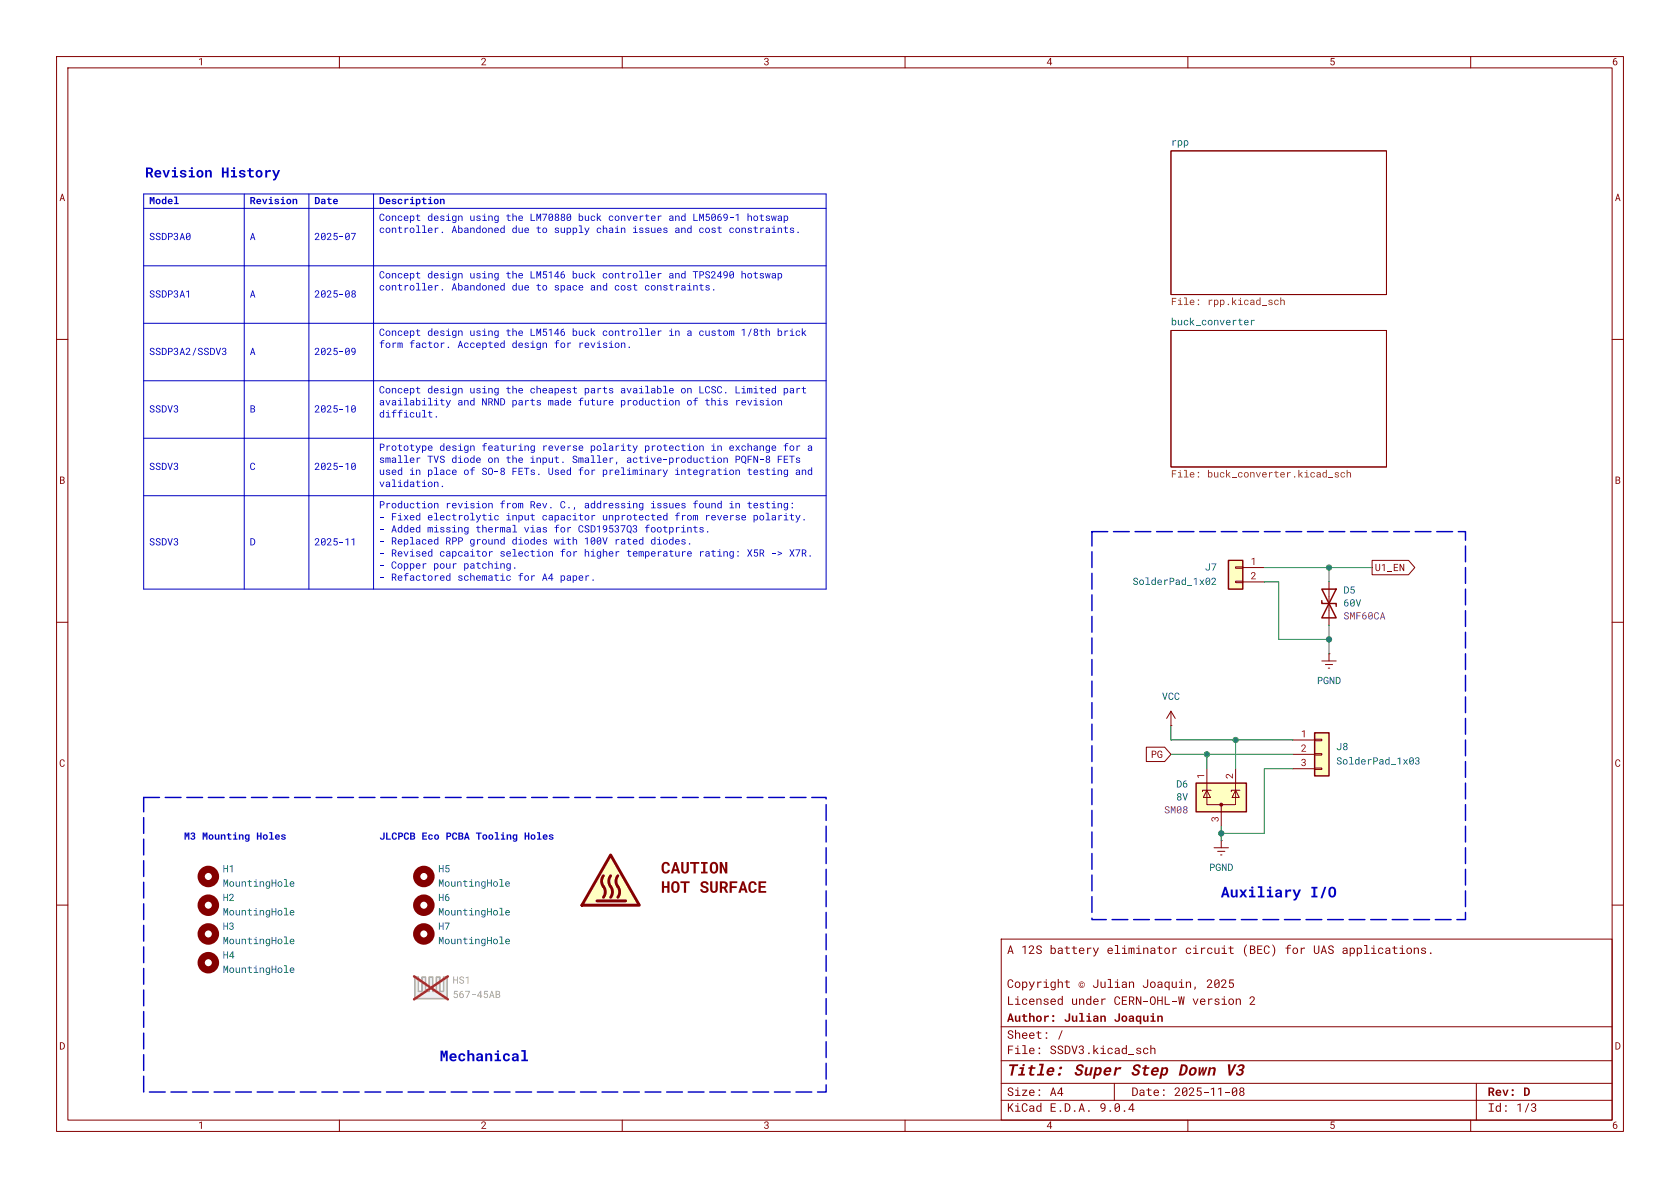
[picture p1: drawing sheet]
(kicad_sch
 (version 20250114)
 (generator "eeschema")
 (generator_version "9.0")
 (paper "A4")
 (title_block
  (title "Super Step Down V3")
  (date "2025-11-08")
  (rev "D")
  (company "Author: Julian Joaquin")
  (comment 1 "Licensed under CERN-OHL-W version 2")
  (comment 2 "Copyright © Julian Joaquin, 2025")
  (comment 4 "A 12S battery eliminator circuit (BEC) for UAS applications."))
 (lib_symbols
  (symbol "Connector_Generic:Conn_01x02"
   (pin_names
    (offset 1.016) (hide yes)) (exclude_from_sim no) (in_bom yes) (on_board yes)
   (property "Reference" "J" (at 0 2.54 0) (effects (font (size 1.27 1.27))))
   (property "Value" "Conn_01x02" (at 0 -5.08 0) (effects (font (size 1.27 1.27))))
   (property "Footprint" "" (at 0 0 0) (effects (font (size 1.27 1.27)) (hide yes)))
   (property "Datasheet" "~" (at 0 0 0) (effects (font (size 1.27 1.27)) (hide yes)))
   (property "Description" "Generic connector, single row, 01x02, script generated (kicad-library-utils/schlib/autogen/connector/)" (at 0 0 0) (effects (font (size 1.27 1.27)) (hide yes)))
   (symbol "Conn_01x02_1_1"
    (rectangle (start -1.27 1.27) (end 1.27 -3.81) (stroke (width 0.254) (type default)) (fill (type background)))
    (rectangle (start -1.27 0.127) (end 0 -0.127) (stroke (width 0.1524) (type default)) (fill (type none)))
    (rectangle (start -1.27 -2.413) (end 0 -2.667) (stroke (width 0.1524) (type default)) (fill (type none)))
    (pin passive line (at -5.08 0 0) (length 3.81) (name "Pin_1" (effects (font (size 1.27 1.27)))) (number "1" (effects (font (size 1.27 1.27)))))
    (pin passive line (at -5.08 -2.54 0) (length 3.81) (name "Pin_2" (effects (font (size 1.27 1.27)))) (number "2" (effects (font (size 1.27 1.27))))))
   (embedded_fonts no))
  (symbol "Connector_Generic:Conn_01x03"
   (pin_names
    (offset 1.016) (hide yes)) (exclude_from_sim no) (in_bom yes) (on_board yes)
   (property "Reference" "J" (at 0 5.08 0) (effects (font (size 1.27 1.27))))
   (property "Value" "Conn_01x03" (at 0 -5.08 0) (effects (font (size 1.27 1.27))))
   (property "Footprint" "" (at 0 0 0) (effects (font (size 1.27 1.27)) (hide yes)))
   (property "Datasheet" "~" (at 0 0 0) (effects (font (size 1.27 1.27)) (hide yes)))
   (property "Description" "Generic connector, single row, 01x03, script generated (kicad-library-utils/schlib/autogen/connector/)" (at 0 0 0) (effects (font (size 1.27 1.27)) (hide yes)))
   (symbol "Conn_01x03_1_1"
    (rectangle (start -1.27 3.81) (end 1.27 -3.81) (stroke (width 0.254) (type default)) (fill (type background)))
    (rectangle (start -1.27 2.667) (end 0 2.413) (stroke (width 0.1524) (type default)) (fill (type none)))
    (rectangle (start -1.27 0.127) (end 0 -0.127) (stroke (width 0.1524) (type default)) (fill (type none)))
    (rectangle (start -1.27 -2.413) (end 0 -2.667) (stroke (width 0.1524) (type default)) (fill (type none)))
    (pin passive line (at -5.08 2.54 0) (length 3.81) (name "Pin_1" (effects (font (size 1.27 1.27)))) (number "1" (effects (font (size 1.27 1.27)))))
    (pin passive line (at -5.08 0 0) (length 3.81) (name "Pin_2" (effects (font (size 1.27 1.27)))) (number "2" (effects (font (size 1.27 1.27)))))
    (pin passive line (at -5.08 -2.54 0) (length 3.81) (name "Pin_3" (effects (font (size 1.27 1.27)))) (number "3" (effects (font (size 1.27 1.27))))))
   (embedded_fonts no))
  (symbol "Device:D_TVS"
   (pin_numbers (hide yes))
   (pin_names
    (offset 1.016) (hide yes)) (exclude_from_sim no) (in_bom yes) (on_board yes)
   (property "Reference" "D" (at 0 2.54 0) (effects (font (size 1.27 1.27))))
   (property "Value" "D_TVS" (at 0 -2.54 0) (effects (font (size 1.27 1.27))))
   (property "Footprint" "" (at 0 0 0) (effects (font (size 1.27 1.27)) (hide yes)))
   (property "Datasheet" "~" (at 0 0 0) (effects (font (size 1.27 1.27)) (hide yes)))
   (property "Description" "Bidirectional transient-voltage-suppression diode" (at 0 0 0) (effects (font (size 1.27 1.27)) (hide yes)))
   (symbol "D_TVS_0_1"
    (polyline (pts (xy -2.54 1.27) (xy -2.54 -1.27) (xy 2.54 1.27) (xy 2.54 -1.27) (xy -2.54 1.27)) (stroke (width 0.254) (type default)) (fill (type none)))
    (polyline (pts (xy 0.508 1.27) (xy 0 1.27) (xy 0 -1.27) (xy -0.508 -1.27)) (stroke (width 0.254) (type default)) (fill (type none)))
    (polyline (pts (xy 1.27 0) (xy -1.27 0)) (stroke (width 0) (type default)) (fill (type none))))
   (symbol "D_TVS_1_1"
    (pin passive line (at -3.81 0 0) (length 2.54) (name "A1" (effects (font (size 1.27 1.27)))) (number "1" (effects (font (size 1.27 1.27)))))
    (pin passive line (at 3.81 0 180) (length 2.54) (name "A2" (effects (font (size 1.27 1.27)))) (number "2" (effects (font (size 1.27 1.27))))))
   (embedded_fonts no))
  (symbol "Graphic:SYM_Hot_Large" (exclude_from_sim no) (in_bom yes) (on_board no)
   (property "Reference" "#SYM" (at 0 5.08 0) (effects (font (size 1.27 1.27)) (hide yes)))
   (property "Value" "SYM_Hot_Large" (at 0 -6.35 0) (effects (font (size 1.27 1.27)) (hide yes)))
   (property "Footprint" "" (at 0 -5.08 0) (effects (font (size 1.27 1.27)) (hide yes)))
   (property "Datasheet" "~" (at 0.762 -5.08 0) (effects (font (size 1.27 1.27)) (hide yes)))
   (property "Description" "Hot surface warning symbol, large" (at 0 0 0) (effects (font (size 1.27 1.27)) (hide yes)))
   (property "Sim.Enable" "0" (at 0 0 0) (effects (font (size 1.27 1.27)) (hide yes)))
   (symbol "SYM_Hot_Large_0_1"
    (polyline (pts (xy -5.08 -5.08) (xy 5.08 -5.08) (xy 0 3.81) (xy -5.08 -5.08)) (stroke (width 0.508) (type default)) (fill (type background)))
    (arc (start -1.27 -1.778) (mid -0.9449 -2.7305) (end -1.27 -3.683) (stroke (width 0.508) (type default)) (fill (type none)))
    (polyline (pts (xy -2.413 -4.318) (xy 2.667 -4.318)) (stroke (width 0.508) (type default)) (fill (type none)))
    (arc (start 0 -1.778) (mid 0.3251 -2.7305) (end 0 -3.683) (stroke (width 0.508) (type default)) (fill (type none)))
    (arc (start -1.27 -1.778) (mid -1.5951 -0.8255) (end -1.27 0.127) (stroke (width 0.508) (type default)) (fill (type none)))
    (arc (start 1.27 -1.778) (mid 1.5951 -2.7305) (end 1.27 -3.683) (stroke (width 0.508) (type default)) (fill (type none)))
    (arc (start 0 -1.778) (mid -0.3251 -0.8255) (end 0 0.127) (stroke (width 0.508) (type default)) (fill (type none)))
    (arc (start 1.27 -1.778) (mid 0.9449 -0.8255) (end 1.27 0.127) (stroke (width 0.508) (type default)) (fill (type none))))
   (embedded_fonts no))
  (symbol "Mechanical:Heatsink"
   (pin_names
    (offset 1.016)) (exclude_from_sim yes) (in_bom yes) (on_board yes)
   (property "Reference" "HS" (at 0 5.08 0) (effects (font (size 1.27 1.27))))
   (property "Value" "Heatsink" (at 0 -1.27 0) (effects (font (size 1.27 1.27))))
   (property "Footprint" "" (at 0.3048 0 0) (effects (font (size 1.27 1.27)) (hide yes)))
   (property "Datasheet" "~" (at 0.3048 0 0) (effects (font (size 1.27 1.27)) (hide yes)))
   (property "Description" "Heatsink" (at 0 0 0) (effects (font (size 1.27 1.27)) (hide yes)))
   (symbol "Heatsink_0_1"
    (polyline (pts (xy -0.3302 1.27) (xy -0.9652 1.27) (xy -0.9652 3.81) (xy -1.6002 3.81) (xy -1.6002 1.27) (xy -2.2352 1.27) (xy -2.2352 3.81) (xy -2.8702 3.81) (xy -2.8702 0) (xy -0.9652 0)) (stroke (width 0.254) (type default)) (fill (type background)))
    (polyline (pts (xy -0.3302 1.27) (xy -0.3302 3.81) (xy 0.3048 3.81) (xy 0.3048 1.27) (xy 0.9398 1.27) (xy 0.9398 3.81) (xy 1.5748 3.81) (xy 1.5748 1.27) (xy 2.2098 1.27) (xy 2.2098 3.81) (xy 2.8448 3.81) (xy 2.8448 0) (xy -0.9652 0)) (stroke (width 0.254) (type default)) (fill (type background))))
   (embedded_fonts no))
  (symbol "Mechanical:MountingHole"
   (pin_names
    (offset 1.016)) (exclude_from_sim yes) (in_bom no) (on_board yes)
   (property "Reference" "H" (at 0 5.08 0) (effects (font (size 1.27 1.27))))
   (property "Value" "MountingHole" (at 0 3.175 0) (effects (font (size 1.27 1.27))))
   (property "Footprint" "" (at 0 0 0) (effects (font (size 1.27 1.27)) (hide yes)))
   (property "Datasheet" "~" (at 0 0 0) (effects (font (size 1.27 1.27)) (hide yes)))
   (property "Description" "Mounting Hole without connection" (at 0 0 0) (effects (font (size 1.27 1.27)) (hide yes)))
   (symbol "MountingHole_0_1"
    (circle (center 0 0) (radius 1.27) (stroke (width 1.27) (type default)) (fill (type none))))
   (embedded_fonts no))
  (symbol "Power_Protection:ESDA5V3L"
   (pin_names (hide yes)) (exclude_from_sim no) (in_bom yes) (on_board yes)
   (property "Reference" "D" (at 5.715 2.54 0) (effects (font (size 1.27 1.27)) (justify left)))
   (property "Value" "ESDA5V3L" (at 5.715 0.635 0) (effects (font (size 1.27 1.27)) (justify left)))
   (property "Footprint" "Package_TO_SOT_SMD:SOT-23-3" (at -15.24 -10.16 0) (effects (font (size 1.27 1.27)) (justify left) (hide yes)))
   (property "Datasheet" "https://www.st.com/resource/en/datasheet/esdal.pdf" (at 0 -15.24 0) (effects (font (size 1.27 1.27)) (hide yes)))
   (property "Description" "TVS Diode Array, 5.5V Standoff, 2 Channels, SOT23" (at 0 -12.7 0) (effects (font (size 1.27 1.27)) (hide yes)))
   (symbol "ESDA5V3L_0_0"
    (pin passive line (at 0 -5.08 90) (length 2.54) (name "A" (effects (font (size 1.27 1.27)))) (number "3" (effects (font (size 1.27 1.27))))))
   (symbol "ESDA5V3L_0_1"
    (rectangle (start -4.445 2.54) (end 4.445 -2.54) (stroke (width 0.254) (type default)) (fill (type background)))
    (polyline (pts (xy -3.302 1.016) (xy -3.302 1.27) (xy -1.905 1.27) (xy -1.778 1.27)) (stroke (width 0) (type default)) (fill (type none)))
    (polyline (pts (xy -2.54 2.54) (xy -2.54 1.27)) (stroke (width 0) (type default)) (fill (type none)))
    (polyline (pts (xy -2.54 1.27) (xy -2.54 -1.27) (xy 2.54 -1.27) (xy 2.54 1.27)) (stroke (width 0) (type default)) (fill (type none)))
    (polyline (pts (xy -2.54 1.27) (xy -1.905 0) (xy -3.175 0) (xy -2.54 1.27)) (stroke (width 0) (type default)) (fill (type none)))
    (polyline (pts (xy 0 -1.27) (xy 0 -2.54)) (stroke (width 0) (type default)) (fill (type none)))
    (circle (center 0 -1.27) (radius 0.254) (stroke (width 0) (type default)) (fill (type outline)))
    (polyline (pts (xy 1.778 1.016) (xy 1.778 1.27) (xy 3.175 1.27) (xy 3.302 1.27)) (stroke (width 0) (type default)) (fill (type none)))
    (polyline (pts (xy 2.54 2.54) (xy 2.54 1.27)) (stroke (width 0) (type default)) (fill (type none)))
    (polyline (pts (xy 2.54 1.27) (xy 1.905 0) (xy 3.175 0) (xy 2.54 1.27)) (stroke (width 0) (type default)) (fill (type none))))
   (symbol "ESDA5V3L_1_1"
    (pin passive line (at -2.54 5.08 270) (length 2.54) (name "K" (effects (font (size 1.27 1.27)))) (number "1" (effects (font (size 1.27 1.27)))))
    (pin passive line (at 2.54 5.08 270) (length 2.54) (name "K" (effects (font (size 1.27 1.27)))) (number "2" (effects (font (size 1.27 1.27))))))
   (embedded_fonts no))
  (symbol "power:Earth"
   (power)
   (pin_numbers (hide yes))
   (pin_names
    (offset 0) (hide yes)) (exclude_from_sim no) (in_bom yes) (on_board yes)
   (property "Reference" "#PWR" (at 0 -6.35 0) (effects (font (size 1.27 1.27)) (hide yes)))
   (property "Value" "Earth" (at 0 -3.81 0) (effects (font (size 1.27 1.27))))
   (property "Footprint" "" (at 0 0 0) (effects (font (size 1.27 1.27)) (hide yes)))
   (property "Datasheet" "~" (at 0 0 0) (effects (font (size 1.27 1.27)) (hide yes)))
   (property "Description" "Power symbol creates a global label with name \"Earth\"" (at 0 0 0) (effects (font (size 1.27 1.27)) (hide yes)))
   (symbol "Earth_0_1"
    (polyline (pts (xy -0.635 -1.905) (xy 0.635 -1.905)) (stroke (width 0) (type default)) (fill (type none)))
    (polyline (pts (xy -0.127 -2.54) (xy 0.127 -2.54)) (stroke (width 0) (type default)) (fill (type none)))
    (polyline (pts (xy 0 -1.27) (xy 0 0)) (stroke (width 0) (type default)) (fill (type none)))
    (polyline (pts (xy 1.27 -1.27) (xy -1.27 -1.27)) (stroke (width 0) (type default)) (fill (type none))))
   (symbol "Earth_1_1"
    (pin power_in line (at 0 0 270) (length 0) (name "~" (effects (font (size 1.27 1.27)))) (number "1" (effects (font (size 1.27 1.27))))))
   (embedded_fonts no))
  (symbol "power:VCC"
   (power)
   (pin_numbers (hide yes))
   (pin_names
    (offset 0) (hide yes)) (exclude_from_sim no) (in_bom yes) (on_board yes)
   (property "Reference" "#PWR" (at 0 -3.81 0) (effects (font (size 1.27 1.27)) (hide yes)))
   (property "Value" "VCC" (at 0 3.556 0) (effects (font (size 1.27 1.27))))
   (property "Footprint" "" (at 0 0 0) (effects (font (size 1.27 1.27)) (hide yes)))
   (property "Datasheet" "" (at 0 0 0) (effects (font (size 1.27 1.27)) (hide yes)))
   (property "Description" "Power symbol creates a global label with name \"VCC\"" (at 0 0 0) (effects (font (size 1.27 1.27)) (hide yes)))
   (symbol "VCC_0_1"
    (polyline (pts (xy -0.762 1.27) (xy 0 2.54)) (stroke (width 0) (type default)) (fill (type none)))
    (polyline (pts (xy 0 2.54) (xy 0.762 1.27)) (stroke (width 0) (type default)) (fill (type none)))
    (polyline (pts (xy 0 0) (xy 0 2.54)) (stroke (width 0) (type default)) (fill (type none))))
   (symbol "VCC_1_1"
    (pin power_in line (at 0 0 90) (length 0) (name "~" (effects (font (size 1.27 1.27)))) (number "1" (effects (font (size 1.27 1.27))))))
   (embedded_fonts no)))
 (rectangle
  (start 193.04 93.98)
  (end 259.08 162.56)
  (stroke (width 0.254) (type dash))
  (fill (type none)))
 (rectangle
  (start 25.4 140.97)
  (end 146.05 193.04)
  (stroke (width 0.254) (type dash))
  (fill (type none)))
 (text "M3 Mounting Holes"
  (exclude_from_sim no)
  (at 32.512 148.59 0)
  (effects (font (size 1.27 1.27) (thickness 0.254)
    (bold yes)) (justify left)))
 (text "Auxiliary I/O"
  (exclude_from_sim no)
  (at 226.06 158.75 0)
  (effects (font (size 1.8796 1.8796) (thickness 0.3759)
    (bold yes))))
 (text "CAUTION\nHOT SURFACE"
  (exclude_from_sim no)
  (at 116.84 156.21 0)
  (effects (font (size 2.032 2.032) (thickness 0.254)
    (bold yes) (color 132 0 0 1)) (justify left)))
 (text "Revision History"
  (exclude_from_sim no)
  (at 25.654 31.496 0)
  (effects (font (size 1.778 1.778) (thickness 0.254)
    (bold yes)) (justify left)))
 (text "JLCPCB Eco PCBA Tooling Holes"
  (exclude_from_sim no)
  (at 67.056 148.59 0)
  (effects (font (size 1.27 1.27) (thickness 0.254)
    (bold yes)) (justify left)))
 (text "Mechanical"
  (exclude_from_sim no)
  (at 85.598 187.706 0)
  (effects (font (size 1.8796 1.8796) (thickness 0.3759)
    (bold yes))))
 (junction
  (at 234.95 113.03)
  (diameter 0)
  (color 0 0 0 0))
 (junction
  (at 218.44 130.81)
  (diameter 0)
  (color 0 0 0 0))
 (junction
  (at 234.95 100.33)
  (diameter 0)
  (color 0 0 0 0))
 (junction
  (at 213.36 133.35)
  (diameter 0)
  (color 0 0 0 0))
 (junction
  (at 215.9 147.32)
  (diameter 0)
  (color 0 0 0 0))
 (wire
  (pts (xy 242.57 100.33) (xy 234.95 100.33))
  (stroke (width 0) (type default)))
 (wire
  (pts (xy 218.44 130.81) (xy 228.6 130.81))
  (stroke (width 0) (type default)))
 (wire
  (pts (xy 234.95 100.33) (xy 234.95 102.87))
  (stroke (width 0) (type default)))
 (wire
  (pts (xy 213.36 133.35) (xy 228.6 133.35))
  (stroke (width 0) (type default)))
 (wire
  (pts (xy 226.06 102.87) (xy 223.52 102.87))
  (stroke (width 0) (type default)))
 (wire
  (pts (xy 223.52 147.32) (xy 223.52 135.89))
  (stroke (width 0) (type default)))
 (wire
  (pts (xy 207.01 133.35) (xy 213.36 133.35))
  (stroke (width 0) (type default)))
 (wire
  (pts (xy 207.01 130.81) (xy 218.44 130.81))
  (stroke (width 0) (type default)))
 (wire
  (pts (xy 215.9 147.32) (xy 215.9 148.59))
  (stroke (width 0) (type default)))
 (wire
  (pts (xy 215.9 147.32) (xy 223.52 147.32))
  (stroke (width 0) (type default)))
 (wire
  (pts (xy 218.44 130.81) (xy 218.44 135.89))
  (stroke (width 0) (type default)))
 (wire
  (pts (xy 226.06 113.03) (xy 226.06 102.87))
  (stroke (width 0) (type default)))
 (wire
  (pts (xy 215.9 146.05) (xy 215.9 147.32))
  (stroke (width 0) (type default)))
 (wire
  (pts (xy 234.95 110.49) (xy 234.95 113.03))
  (stroke (width 0) (type default)))
 (wire
  (pts (xy 223.52 135.89) (xy 228.6 135.89))
  (stroke (width 0) (type default)))
 (wire
  (pts (xy 234.95 113.03) (xy 226.06 113.03))
  (stroke (width 0) (type default)))
 (wire
  (pts (xy 213.36 133.35) (xy 213.36 135.89))
  (stroke (width 0) (type default)))
 (wire
  (pts (xy 207.01 130.81) (xy 207.01 128.27))
  (stroke (width 0) (type default)))
 (wire
  (pts (xy 234.95 113.03) (xy 234.95 115.57))
  (stroke (width 0) (type default)))
 (wire
  (pts (xy 234.95 100.33) (xy 223.52 100.33))
  (stroke (width 0) (type default)))
 (table
  (column_count 4)
  (border
   (external yes)
   (header yes) (stroke (width 0.127) (type solid)))
  (separators
   (rows yes)
   (cols yes) (stroke (width 0.127) (type solid)))
  (column_widths 17.78 11.43 11.43 80.01)
  (row_heights 2.54 10.16 10.16 10.16 10.16 10.16 16.51)
  (cells
   (table_cell "Model" (exclude_from_sim no) (at 25.4 34.29 0) (size 17.78 2.54)
    (margins 0.9525 0.9525 0.9525 0.9525)
    (span 1 1) (fill (type none)) (effects (font (size 1.27 1.27) (thickness 0.254)
    (bold yes)) (justify left)))
   (table_cell "Revision" (exclude_from_sim no) (at 43.18 34.29 0) (size 11.43 2.54)
    (margins 0.9525 0.9525 0.9525 0.9525)
    (span 1 1) (fill (type none)) (effects (font (size 1.27 1.27) (thickness 0.254)
    (bold yes)) (justify left)))
   (table_cell "Date" (exclude_from_sim no) (at 54.61 34.29 0) (size 11.43 2.54)
    (margins 0.9525 0.9525 0.9525 0.9525)
    (span 1 1) (fill (type none)) (effects (font (size 1.27 1.27) (thickness 0.254)
    (bold yes)) (justify left)))
   (table_cell "Description" (exclude_from_sim no) (at 66.04 34.29 0) (size 80.01 2.54)
    (margins 0.9525 0.9525 0.9525 0.9525)
    (span 1 1) (fill (type none)) (effects (font (size 1.27 1.27) (thickness 0.254)
    (bold yes)) (justify left)))
   (table_cell "SSDP3A0" (exclude_from_sim no) (at 25.4 36.83 0) (size 17.78 10.16)
    (margins 0.9525 0.9525 0.9525 0.9525)
    (span 1 1) (fill (type none)) (effects (font (size 1.27 1.27)) (justify left)))
   (table_cell "A" (exclude_from_sim no) (at 43.18 36.83 0) (size 11.43 10.16)
    (margins 0.9525 0.9525 0.9525 0.9525)
    (span 1 1) (fill (type none)) (effects (font (size 1.27 1.27)) (justify left)))
   (table_cell "2025-07" (exclude_from_sim no) (at 54.61 36.83 0) (size 11.43 10.16)
    (margins 0.9525 0.9525 0.9525 0.9525)
    (span 1 1) (fill (type none)) (effects (font (size 1.27 1.27)) (justify left)))
   (table_cell "Concept design using the LM70880 buck converter and LM5069-1 hotswap controller. Abandoned due to supply chain issues and cost constraints." (exclude_from_sim no) (at 66.04 36.83 0) (size 80.01 10.16)
    (margins 0.9525 0.9525 0.9525 0.9525)
    (span 1 1) (fill (type none)) (effects (font (size 1.27 1.27)) (justify left top)))
   (table_cell "SSDP3A1" (exclude_from_sim no) (at 25.4 46.99 0) (size 17.78 10.16)
    (margins 0.9525 0.9525 0.9525 0.9525)
    (span 1 1) (fill (type none)) (effects (font (size 1.27 1.27)) (justify left)))
   (table_cell "A" (exclude_from_sim no) (at 43.18 46.99 0) (size 11.43 10.16)
    (margins 0.9525 0.9525 0.9525 0.9525)
    (span 1 1) (fill (type none)) (effects (font (size 1.27 1.27)) (justify left)))
   (table_cell "2025-08" (exclude_from_sim no) (at 54.61 46.99 0) (size 11.43 10.16)
    (margins 0.9525 0.9525 0.9525 0.9525)
    (span 1 1) (fill (type none)) (effects (font (size 1.27 1.27)) (justify left)))
   (table_cell "Concept design using the LM5146 buck controller and TPS2490 hotswap controller. Abandoned due to space and cost constraints." (exclude_from_sim no) (at 66.04 46.99 0) (size 80.01 10.16)
    (margins 0.9525 0.9525 0.9525 0.9525)
    (span 1 1) (fill (type none)) (effects (font (size 1.27 1.27)) (justify left top)))
   (table_cell "SSDP3A2/SSDV3" (exclude_from_sim no) (at 25.4 57.15 0) (size 17.78 10.16)
    (margins 0.9525 0.9525 0.9525 0.9525)
    (span 1 1) (fill (type none)) (effects (font (size 1.27 1.27)) (justify left)))
   (table_cell "A" (exclude_from_sim no) (at 43.18 57.15 0) (size 11.43 10.16)
    (margins 0.9525 0.9525 0.9525 0.9525)
    (span 1 1) (fill (type none)) (effects (font (size 1.27 1.27)) (justify left)))
   (table_cell "2025-09" (exclude_from_sim no) (at 54.61 57.15 0) (size 11.43 10.16)
    (margins 0.9525 0.9525 0.9525 0.9525)
    (span 1 1) (fill (type none)) (effects (font (size 1.27 1.27)) (justify left)))
   (table_cell "Concept design using the LM5146 buck controller in a custom 1/8th brick form factor. Accepted design for revision." (exclude_from_sim no) (at 66.04 57.15 0) (size 80.01 10.16)
    (margins 0.9525 0.9525 0.9525 0.9525)
    (span 1 1) (fill (type none)) (effects (font (size 1.27 1.27)) (justify left top)))
   (table_cell "SSDV3" (exclude_from_sim no) (at 25.4 67.31 0) (size 17.78 10.16)
    (margins 0.9525 0.9525 0.9525 0.9525)
    (span 1 1) (fill (type none)) (effects (font (size 1.27 1.27)) (justify left)))
   (table_cell "B" (exclude_from_sim no) (at 43.18 67.31 0) (size 11.43 10.16)
    (margins 0.9525 0.9525 0.9525 0.9525)
    (span 1 1) (fill (type none)) (effects (font (size 1.27 1.27)) (justify left)))
   (table_cell "2025-10" (exclude_from_sim no) (at 54.61 67.31 0) (size 11.43 10.16)
    (margins 0.9525 0.9525 0.9525 0.9525)
    (span 1 1) (fill (type none)) (effects (font (size 1.27 1.27)) (justify left)))
   (table_cell "Concept design using the cheapest parts available on LCSC. Limited part availability and NRND parts made future production of this revision difficult." (exclude_from_sim no) (at 66.04 67.31 0) (size 80.01 10.16)
    (margins 0.9525 0.9525 0.9525 0.9525)
    (span 1 1) (fill (type none)) (effects (font (size 1.27 1.27)) (justify left top)))
   (table_cell "SSDV3" (exclude_from_sim no) (at 25.4 77.47 0) (size 17.78 10.16)
    (margins 0.9525 0.9525 0.9525 0.9525)
    (span 1 1) (fill (type none)) (effects (font (size 1.27 1.27)) (justify left)))
   (table_cell "C" (exclude_from_sim no) (at 43.18 77.47 0) (size 11.43 10.16)
    (margins 0.9525 0.9525 0.9525 0.9525)
    (span 1 1) (fill (type none)) (effects (font (size 1.27 1.27)) (justify left)))
   (table_cell "2025-10" (exclude_from_sim no) (at 54.61 77.47 0) (size 11.43 10.16)
    (margins 0.9525 0.9525 0.9525 0.9525)
    (span 1 1) (fill (type none)) (effects (font (size 1.27 1.27)) (justify left)))
   (table_cell "Prototype design featuring reverse polarity protection in exchange for a smaller TVS diode on the input. Smaller, active-production PQFN-8 FETs used in place of SO-8 FETs. Used for preliminary integration testing and validation." (exclude_from_sim no) (at 66.04 77.47 0) (size 80.01 10.16)
    (margins 0.9525 0.9525 0.9525 0.9525)
    (span 1 1) (fill (type none)) (effects (font (size 1.27 1.27)) (justify left top)))
   (table_cell "SSDV3" (exclude_from_sim no) (at 25.4 87.63 0) (size 17.78 16.51)
    (margins 0.9525 0.9525 0.9525 0.9525)
    (span 1 1) (fill (type none)) (effects (font (size 1.27 1.27)) (justify left)))
   (table_cell "D" (exclude_from_sim no) (at 43.18 87.63 0) (size 11.43 16.51)
    (margins 0.9525 0.9525 0.9525 0.9525)
    (span 1 1) (fill (type none)) (effects (font (size 1.27 1.27)) (justify left)))
   (table_cell "2025-11" (exclude_from_sim no) (at 54.61 87.63 0) (size 11.43 16.51)
    (margins 0.9525 0.9525 0.9525 0.9525)
    (span 1 1) (fill (type none)) (effects (font (size 1.27 1.27)) (justify left)))
   (table_cell "Production revision from Rev. C., addressing issues found in testing:\n- Fixed electrolytic input capacitor unprotected from reverse polarity.\n- Added missing thermal vias for CSD19537Q3 footprints.\n- Replaced RPP ground diodes with 100V rated diodes.\n- Revised capcaitor selection for higher temperature rating: X5R -> X7R.\n- Copper pour patching.\n- Refactored schematic for A4 paper." (exclude_from_sim no) (at 66.04 87.63 0) (size 80.01 16.51)
    (margins 0.9525 0.9525 0.9525 0.9525)
    (span 1 1) (fill (type none)) (effects (font (size 1.27 1.27)) (justify left top)))))
 (global_label "U1_EN"
  (shape output)
  (at 242.57 100.33 0)
  (fields_autoplaced yes)
  (effects (font (size 1.27 1.27)) (justify left))
  (property "Intersheetrefs" "${INTERSHEET_REFS}" (at 250.2151 100.33 0) (effects (font (size 1.27 1.27)) (justify left) (hide yes))))
 (global_label "PG"
  (shape input)
  (at 207.01 133.35 180)
  (fields_autoplaced yes)
  (effects (font (size 1.27 1.27)) (justify right))
  (property "Intersheetrefs" "${INTERSHEET_REFS}" (at 202.2943 133.35 0) (effects (font (size 1.27 1.27)) (justify right) (hide yes))))
 (symbol
  (lib_id "Mechanical:MountingHole")
  (at 36.83 154.94 0)
  (unit 1)
  (exclude_from_sim yes)
  (in_bom no)
  (on_board yes)
  (dnp no)
  (fields_autoplaced yes)
  (property "Reference" "H1" (at 39.37 153.67 0) (effects (font (size 1.27 1.27)) (justify left)))
  (property "Value" "MountingHole" (at 39.37 156.21 0) (effects (font (size 1.27 1.27)) (justify left)))
  (property "Footprint" "MountingHole:MountingHole_3.2mm_M3_ISO7380" (at 36.83 154.94 0) (effects (font (size 1.27 1.27)) (hide yes)))
  (property "Datasheet" "~" (at 36.83 154.94 0) (effects (font (size 1.27 1.27)) (hide yes)))
  (property "Description" "Mounting Hole without connection" (at 36.83 154.94 0) (effects (font (size 1.27 1.27)) (hide yes)))
  (property "ESR" "" (at 36.83 154.94 0) (effects (font (size 1.27 1.27)) (hide yes)))
  (property "Power" "" (at 36.83 154.94 0) (effects (font (size 1.27 1.27)) (hide yes)))
  (property "STANDARD" "" (at 36.83 154.94 0) (effects (font (size 1.27 1.27)) (hide yes)))
  (property "Voltage" "" (at 36.83 154.94 0) (effects (font (size 1.27 1.27)) (hide yes)))
  (property "Part Number" "" (at 36.83 154.94 0) (effects (font (size 1.27 1.27)) (hide yes))))
 (symbol
  (lib_id "Mechanical:MountingHole")
  (at 74.93 165.1 0)
  (unit 1)
  (exclude_from_sim yes)
  (in_bom no)
  (on_board yes)
  (dnp no)
  (fields_autoplaced yes)
  (property "Reference" "H7" (at 77.47 163.83 0) (effects (font (size 1.27 1.27)) (justify left)))
  (property "Value" "MountingHole" (at 77.47 166.37 0) (effects (font (size 1.27 1.27)) (justify left)))
  (property "Footprint" "MountingHole:ToolingHole_1.152mm" (at 74.93 165.1 0) (effects (font (size 1.27 1.27)) (hide yes)))
  (property "Datasheet" "~" (at 74.93 165.1 0) (effects (font (size 1.27 1.27)) (hide yes)))
  (property "Description" "Mounting Hole without connection" (at 74.93 165.1 0) (effects (font (size 1.27 1.27)) (hide yes)))
  (property "LCSC ALT1" "" (at 74.93 165.1 0) (effects (font (size 1.27 1.27)) (hide yes)))
  (property "PART ALT1" "" (at 74.93 165.1 0) (effects (font (size 1.27 1.27)) (hide yes)))
  (property "ESR" "" (at 74.93 165.1 0) (effects (font (size 1.27 1.27)) (hide yes)))
  (property "Power" "" (at 74.93 165.1 0) (effects (font (size 1.27 1.27)) (hide yes)))
  (property "STANDARD" "" (at 74.93 165.1 0) (effects (font (size 1.27 1.27)) (hide yes)))
  (property "Voltage" "" (at 74.93 165.1 0) (effects (font (size 1.27 1.27)) (hide yes)))
  (property "Part Number" "" (at 74.93 165.1 0) (effects (font (size 1.27 1.27)) (hide yes))))
 (symbol
  (lib_id "power:VCC")
  (at 207.01 128.27 0)
  (unit 1)
  (exclude_from_sim no)
  (in_bom yes)
  (on_board yes)
  (dnp no)
  (fields_autoplaced yes)
  (property "Reference" "#PWR030" (at 207.01 132.08 0) (effects (font (size 1.27 1.27)) (hide yes)))
  (property "Value" "VCC" (at 207.01 123.19 0) (effects (font (size 1.27 1.27))))
  (property "Footprint" "" (at 207.01 128.27 0) (effects (font (size 1.27 1.27)) (hide yes)))
  (property "Datasheet" "" (at 207.01 128.27 0) (effects (font (size 1.27 1.27)) (hide yes)))
  (property "Description" "Power symbol creates a global label with name \"VCC\"" (at 207.01 128.27 0) (effects (font (size 1.27 1.27)) (hide yes)))
  (pin "1"))
 (symbol
  (lib_id "Mechanical:MountingHole")
  (at 74.93 160.02 0)
  (unit 1)
  (exclude_from_sim yes)
  (in_bom no)
  (on_board yes)
  (dnp no)
  (fields_autoplaced yes)
  (property "Reference" "H6" (at 77.47 158.75 0) (effects (font (size 1.27 1.27)) (justify left)))
  (property "Value" "MountingHole" (at 77.47 161.29 0) (effects (font (size 1.27 1.27)) (justify left)))
  (property "Footprint" "MountingHole:ToolingHole_1.152mm" (at 74.93 160.02 0) (effects (font (size 1.27 1.27)) (hide yes)))
  (property "Datasheet" "~" (at 74.93 160.02 0) (effects (font (size 1.27 1.27)) (hide yes)))
  (property "Description" "Mounting Hole without connection" (at 74.93 160.02 0) (effects (font (size 1.27 1.27)) (hide yes)))
  (property "LCSC ALT1" "" (at 74.93 160.02 0) (effects (font (size 1.27 1.27)) (hide yes)))
  (property "PART ALT1" "" (at 74.93 160.02 0) (effects (font (size 1.27 1.27)) (hide yes)))
  (property "ESR" "" (at 74.93 160.02 0) (effects (font (size 1.27 1.27)) (hide yes)))
  (property "Power" "" (at 74.93 160.02 0) (effects (font (size 1.27 1.27)) (hide yes)))
  (property "STANDARD" "" (at 74.93 160.02 0) (effects (font (size 1.27 1.27)) (hide yes)))
  (property "Voltage" "" (at 74.93 160.02 0) (effects (font (size 1.27 1.27)) (hide yes)))
  (property "Part Number" "" (at 74.93 160.02 0) (effects (font (size 1.27 1.27)) (hide yes))))
 (symbol
  (lib_id "power:Earth")
  (at 234.95 115.57 0)
  (mirror y)
  (unit 1)
  (exclude_from_sim no)
  (in_bom yes)
  (on_board yes)
  (dnp no)
  (property "Reference" "#PWR027" (at 234.95 121.92 0) (effects (font (size 1.27 1.27)) (hide yes)))
  (property "Value" "PGND" (at 234.95 120.396 0) (effects (font (size 1.27 1.27))))
  (property "Footprint" "" (at 234.95 115.57 0) (effects (font (size 1.27 1.27)) (hide yes)))
  (property "Datasheet" "~" (at 234.95 115.57 0) (effects (font (size 1.27 1.27)) (hide yes)))
  (property "Description" "Power symbol creates a global label with name \"Earth\"" (at 234.95 115.57 0) (effects (font (size 1.27 1.27)) (hide yes)))
  (pin "1"))
 (symbol
  (lib_id "power:Earth")
  (at 215.9 148.59 0)
  (unit 1)
  (exclude_from_sim no)
  (in_bom yes)
  (on_board yes)
  (dnp no)
  (property "Reference" "#PWR025" (at 215.9 154.94 0) (effects (font (size 1.27 1.27)) (hide yes)))
  (property "Value" "PGND" (at 215.9 153.416 0) (effects (font (size 1.27 1.27))))
  (property "Footprint" "" (at 215.9 148.59 0) (effects (font (size 1.27 1.27)) (hide yes)))
  (property "Datasheet" "~" (at 215.9 148.59 0) (effects (font (size 1.27 1.27)) (hide yes)))
  (property "Description" "Power symbol creates a global label with name \"Earth\"" (at 215.9 148.59 0) (effects (font (size 1.27 1.27)) (hide yes)))
  (pin "1"))
 (symbol
  (lib_id "Mechanical:MountingHole")
  (at 36.83 160.02 0)
  (unit 1)
  (exclude_from_sim yes)
  (in_bom no)
  (on_board yes)
  (dnp no)
  (fields_autoplaced yes)
  (property "Reference" "H2" (at 39.37 158.75 0) (effects (font (size 1.27 1.27)) (justify left)))
  (property "Value" "MountingHole" (at 39.37 161.29 0) (effects (font (size 1.27 1.27)) (justify left)))
  (property "Footprint" "MountingHole:MountingHole_3.2mm_M3_ISO7380" (at 36.83 160.02 0) (effects (font (size 1.27 1.27)) (hide yes)))
  (property "Datasheet" "~" (at 36.83 160.02 0) (effects (font (size 1.27 1.27)) (hide yes)))
  (property "Description" "Mounting Hole without connection" (at 36.83 160.02 0) (effects (font (size 1.27 1.27)) (hide yes)))
  (property "ESR" "" (at 36.83 160.02 0) (effects (font (size 1.27 1.27)) (hide yes)))
  (property "Power" "" (at 36.83 160.02 0) (effects (font (size 1.27 1.27)) (hide yes)))
  (property "STANDARD" "" (at 36.83 160.02 0) (effects (font (size 1.27 1.27)) (hide yes)))
  (property "Voltage" "" (at 36.83 160.02 0) (effects (font (size 1.27 1.27)) (hide yes)))
  (property "Part Number" "" (at 36.83 160.02 0) (effects (font (size 1.27 1.27)) (hide yes))))
 (symbol
  (lib_id "Mechanical:MountingHole")
  (at 36.83 170.18 0)
  (unit 1)
  (exclude_from_sim yes)
  (in_bom no)
  (on_board yes)
  (dnp no)
  (fields_autoplaced yes)
  (property "Reference" "H4" (at 39.37 168.91 0) (effects (font (size 1.27 1.27)) (justify left)))
  (property "Value" "MountingHole" (at 39.37 171.45 0) (effects (font (size 1.27 1.27)) (justify left)))
  (property "Footprint" "MountingHole:MountingHole_3.2mm_M3_ISO7380" (at 36.83 170.18 0) (effects (font (size 1.27 1.27)) (hide yes)))
  (property "Datasheet" "~" (at 36.83 170.18 0) (effects (font (size 1.27 1.27)) (hide yes)))
  (property "Description" "Mounting Hole without connection" (at 36.83 170.18 0) (effects (font (size 1.27 1.27)) (hide yes)))
  (property "ESR" "" (at 36.83 170.18 0) (effects (font (size 1.27 1.27)) (hide yes)))
  (property "Power" "" (at 36.83 170.18 0) (effects (font (size 1.27 1.27)) (hide yes)))
  (property "STANDARD" "" (at 36.83 170.18 0) (effects (font (size 1.27 1.27)) (hide yes)))
  (property "Voltage" "" (at 36.83 170.18 0) (effects (font (size 1.27 1.27)) (hide yes)))
  (property "Part Number" "" (at 36.83 170.18 0) (effects (font (size 1.27 1.27)) (hide yes))))
 (symbol
  (lib_id "Mechanical:MountingHole")
  (at 36.83 165.1 0)
  (unit 1)
  (exclude_from_sim yes)
  (in_bom no)
  (on_board yes)
  (dnp no)
  (fields_autoplaced yes)
  (property "Reference" "H3" (at 39.37 163.83 0) (effects (font (size 1.27 1.27)) (justify left)))
  (property "Value" "MountingHole" (at 39.37 166.37 0) (effects (font (size 1.27 1.27)) (justify left)))
  (property "Footprint" "MountingHole:MountingHole_3.2mm_M3_ISO7380" (at 36.83 165.1 0) (effects (font (size 1.27 1.27)) (hide yes)))
  (property "Datasheet" "~" (at 36.83 165.1 0) (effects (font (size 1.27 1.27)) (hide yes)))
  (property "Description" "Mounting Hole without connection" (at 36.83 165.1 0) (effects (font (size 1.27 1.27)) (hide yes)))
  (property "ESR" "" (at 36.83 165.1 0) (effects (font (size 1.27 1.27)) (hide yes)))
  (property "Power" "" (at 36.83 165.1 0) (effects (font (size 1.27 1.27)) (hide yes)))
  (property "STANDARD" "" (at 36.83 165.1 0) (effects (font (size 1.27 1.27)) (hide yes)))
  (property "Voltage" "" (at 36.83 165.1 0) (effects (font (size 1.27 1.27)) (hide yes)))
  (property "Part Number" "" (at 36.83 165.1 0) (effects (font (size 1.27 1.27)) (hide yes))))
 (symbol
  (lib_id "Mechanical:Heatsink")
  (at 76.2 176.53 0)
  (unit 1)
  (exclude_from_sim yes)
  (in_bom no)
  (on_board no)
  (dnp yes)
  (fields_autoplaced yes)
  (property "Reference" "HS1" (at 80.01 173.355 0) (effects (font (size 1.27 1.27)) (justify left)))
  (property "Value" "567-45AB" (at 80.01 175.895 0) (effects (font (size 1.27 1.27)) (justify left)))
  (property "Footprint" "" (at 76.5048 176.53 0) (effects (font (size 1.27 1.27)) (hide yes)))
  (property "Datasheet" "~" (at 76.5048 176.53 0) (effects (font (size 1.27 1.27)) (hide yes)))
  (property "Description" "567-45AB" (at 76.2 176.53 0) (effects (font (size 1.27 1.27)) (hide yes)))
  (property "LCSC ALT1" "" (at 76.2 176.53 0) (effects (font (size 1.27 1.27)) (hide yes)))
  (property "PART ALT1" "" (at 76.2 176.53 0) (effects (font (size 1.27 1.27)) (hide yes)))
  (property "ESR" "" (at 76.2 176.53 0) (effects (font (size 1.27 1.27)) (hide yes)))
  (property "Power" "" (at 76.2 176.53 0) (effects (font (size 1.27 1.27)) (hide yes)))
  (property "STANDARD" "" (at 76.2 176.53 0) (effects (font (size 1.27 1.27)) (hide yes)))
  (property "Voltage" "" (at 76.2 176.53 0) (effects (font (size 1.27 1.27)) (hide yes)))
  (property "Part Number" "" (at 76.2 176.53 0) (effects (font (size 1.27 1.27)) (hide yes)))
  (property "Manufacturer" "Wakefield-Vette" (at 76.2 176.53 0) (effects (font (size 1.27 1.27)) (hide yes))))
 (symbol
  (lib_id "Connector_Generic:Conn_01x03")
  (at 233.68 133.35 0)
  (unit 1)
  (exclude_from_sim no)
  (in_bom no)
  (on_board yes)
  (dnp no)
  (fields_autoplaced yes)
  (property "Reference" "J8" (at 236.22 132.08 0) (effects (font (size 1.27 1.27)) (justify left)))
  (property "Value" "SolderPad_1x03" (at 236.22 134.62 0) (effects (font (size 1.27 1.27)) (justify left)))
  (property "Footprint" "Connector_Pad:SolderWirePad_1x03_SMD_1.5x2mm" (at 233.68 133.35 0) (effects (font (size 1.27 1.27)) (hide yes)))
  (property "Datasheet" "~" (at 233.68 133.35 0) (effects (font (size 1.27 1.27)) (hide yes)))
  (property "Description" "SolderPad 1x03" (at 233.68 133.35 0) (effects (font (size 1.27 1.27)) (hide yes)))
  (property "Part Number" "" (at 233.68 133.35 0) (effects (font (size 1.27 1.27)) (hide yes)))
  (pin "1")
  (pin "3")
  (pin "2"))
 (symbol
  (lib_id "Mechanical:MountingHole")
  (at 74.93 154.94 0)
  (unit 1)
  (exclude_from_sim yes)
  (in_bom no)
  (on_board yes)
  (dnp no)
  (fields_autoplaced yes)
  (property "Reference" "H5" (at 77.47 153.67 0) (effects (font (size 1.27 1.27)) (justify left)))
  (property "Value" "MountingHole" (at 77.47 156.21 0) (effects (font (size 1.27 1.27)) (justify left)))
  (property "Footprint" "MountingHole:ToolingHole_1.152mm" (at 74.93 154.94 0) (effects (font (size 1.27 1.27)) (hide yes)))
  (property "Datasheet" "~" (at 74.93 154.94 0) (effects (font (size 1.27 1.27)) (hide yes)))
  (property "Description" "Mounting Hole without connection" (at 74.93 154.94 0) (effects (font (size 1.27 1.27)) (hide yes)))
  (property "LCSC ALT1" "" (at 74.93 154.94 0) (effects (font (size 1.27 1.27)) (hide yes)))
  (property "PART ALT1" "" (at 74.93 154.94 0) (effects (font (size 1.27 1.27)) (hide yes)))
  (property "ESR" "" (at 74.93 154.94 0) (effects (font (size 1.27 1.27)) (hide yes)))
  (property "Power" "" (at 74.93 154.94 0) (effects (font (size 1.27 1.27)) (hide yes)))
  (property "STANDARD" "" (at 74.93 154.94 0) (effects (font (size 1.27 1.27)) (hide yes)))
  (property "Voltage" "" (at 74.93 154.94 0) (effects (font (size 1.27 1.27)) (hide yes)))
  (property "Part Number" "" (at 74.93 154.94 0) (effects (font (size 1.27 1.27)) (hide yes))))
 (symbol
  (lib_id "Device:D_TVS")
  (at 234.95 106.68 270)
  (unit 1)
  (exclude_from_sim no)
  (in_bom yes)
  (on_board yes)
  (dnp no)
  (property "Reference" "D5" (at 237.49 104.394 90) (effects (font (size 1.27 1.27)) (justify left)))
  (property "Value" "60V" (at 237.49 106.68 90) (effects (font (size 1.27 1.27)) (justify left)))
  (property "Footprint" "Diode_SMD:D_SMF" (at 229.87 106.68 0) (effects (font (size 1.27 1.27)) (hide yes)))
  (property "Datasheet" "https://jlcpcb.com/api/file/downloadByFileSystemAccessId/8564881124892696576" (at 234.95 105.41 0) (effects (font (size 1.27 1.27)) (hide yes)))
  (property "Description" "DIODE TVS 60V BI SOD-123FL" (at 237.49 108.966 90) (effects (font (size 1.27 1.27)) (justify left) (hide yes)))
  (property "Part Number" "SMF60CA" (at 237.49 108.966 90) (effects (font (size 1.27 1.27)) (justify left)))
  (property "FT Rotation Offset" "0" (at 234.95 106.68 90) (effects (font (size 1.27 1.27)) (hide yes)))
  (property "LCSC PN" "C41376092" (at 234.95 106.68 90) (effects (font (size 1.27 1.27)) (hide yes)))
  (property "Part Type" "Preferred Extended" (at 234.95 106.68 90) (effects (font (size 1.27 1.27)) (hide yes)))
  (property "Voltage" "60V" (at 234.95 106.68 90) (effects (font (size 1.27 1.27)) (hide yes)))
  (property "Power" "200W" (at 234.95 106.68 90) (effects (font (size 1.27 1.27)) (hide yes)))
  (property "Manufacturer" "Zhuhai Hongjiacheng" (at 234.95 106.68 90) (effects (font (size 1.27 1.27)) (hide yes)))
  (pin "2")
  (pin "1"))
 (symbol
  (lib_id "Power_Protection:ESDA5V3L")
  (at 215.9 140.97 0)
  (unit 1)
  (exclude_from_sim no)
  (in_bom yes)
  (on_board yes)
  (dnp no)
  (property "Reference" "D6" (at 210.058 138.684 0) (effects (font (size 1.27 1.27)) (justify right)))
  (property "Value" "8V" (at 210.058 140.97 0) (effects (font (size 1.27 1.27)) (justify right)))
  (property "Footprint" "Package_TO_SOT_SMD:SOT-23-3" (at 200.66 151.13 0) (effects (font (size 1.27 1.27)) (justify left) (hide yes)))
  (property "Datasheet" "https://jlcpcb.com/api/file/downloadByFileSystemAccessId/8604441956051673088" (at 215.9 156.21 0) (effects (font (size 1.27 1.27)) (hide yes)))
  (property "Description" "DIODE TVS DUAL 8V UNI SOT-23" (at 209.042 140.97 90) (effects (font (size 1.27 1.27)) (hide yes)))
  (property "Part Number" "SM08" (at 210.058 143.256 0) (effects (font (size 1.27 1.27)) (justify right)))
  (property "FT Rotation Offset" "0" (at 215.9 140.97 0) (effects (font (size 1.27 1.27)) (hide yes)))
  (property "LCSC PN" "C42413902" (at 215.9 140.97 0) (effects (font (size 1.27 1.27)) (hide yes)))
  (property "Part Type" "Preferred Extended" (at 215.9 140.97 0) (effects (font (size 1.27 1.27)) (hide yes)))
  (property "Voltage" "8V" (at 215.9 140.97 0) (effects (font (size 1.27 1.27)) (hide yes)))
  (property "Power" "350W" (at 215.9 140.97 90) (effects (font (size 1.27 1.27)) (hide yes)))
  (property "Manufacturer" "Zhuhai Hongjiacheng" (at 215.9 140.97 90) (effects (font (size 1.27 1.27)) (hide yes)))
  (pin "1")
  (pin "3")
  (pin "2"))
 (symbol
  (lib_id "Graphic:SYM_Hot_Large")
  (at 107.95 154.94 0)
  (unit 1)
  (exclude_from_sim yes)
  (in_bom no)
  (on_board no)
  (dnp no)
  (fields_autoplaced yes)
  (property "Reference" "#SYM1" (at 107.95 149.86 0) (effects (font (size 1.27 1.27)) (hide yes)))
  (property "Value" "SYM_Hot_Large" (at 107.95 161.29 0) (effects (font (size 1.27 1.27)) (hide yes)))
  (property "Footprint" "" (at 107.95 160.02 0) (effects (font (size 1.27 1.27)) (hide yes)))
  (property "Datasheet" "~" (at 108.712 160.02 0) (effects (font (size 1.27 1.27)) (hide yes)))
  (property "Description" "Hot surface warning symbol, large" (at 107.95 154.94 0) (effects (font (size 1.27 1.27)) (hide yes))))
 (symbol
  (lib_id "Connector_Generic:Conn_01x02")
  (at 218.44 100.33 0)
  (mirror y)
  (unit 1)
  (exclude_from_sim no)
  (in_bom no)
  (on_board yes)
  (dnp no)
  (property "Reference" "J7" (at 215.138 100.33 0) (effects (font (size 1.27 1.27)) (justify left)))
  (property "Value" "SolderPad_1x02" (at 215.138 102.87 0) (effects (font (size 1.27 1.27)) (justify left)))
  (property "Footprint" "Connector_Pad:SolderWirePad_1x02_SMD_1.5x2mm" (at 218.44 100.33 0) (effects (font (size 1.27 1.27)) (hide yes)))
  (property "Datasheet" "~" (at 218.44 100.33 0) (effects (font (size 1.27 1.27)) (hide yes)))
  (property "Description" "Generic connector, single row, 01x02, script generated (kicad-library-utils/schlib/autogen/connector/)" (at 218.44 100.33 0) (effects (font (size 1.27 1.27)) (hide yes)))
  (property "Part Number" "" (at 218.44 100.33 0) (effects (font (size 1.27 1.27)) (hide yes)))
  (pin "1")
  (pin "2"))
 (sheet
  (at 207.01 26.67)
  (size 38.1 25.4)
  (exclude_from_sim no)
  (in_bom yes)
  (on_board yes)
  (dnp no)
  (fields_autoplaced yes)
  (stroke (width 0.1524) (type solid))
  (fill (color 0 0 0 0.0000))
  (property "Sheetname" "rpp" (at 207.01 25.9584 0) (effects (font (size 1.27 1.27)) (justify left bottom)))
  (property "Sheetfile" "rpp.kicad_sch" (at 207.01 52.6546 0) (effects (font (size 1.27 1.27)) (justify left top))))
 (sheet
  (at 207.01 58.42)
  (size 38.1 24.13)
  (exclude_from_sim no)
  (in_bom yes)
  (on_board yes)
  (dnp no)
  (fields_autoplaced yes)
  (stroke (width 0.1524) (type solid))
  (fill (color 0 0 0 0.0000))
  (property "Sheetname" "buck_converter" (at 207.01 57.7084 0) (effects (font (size 1.27 1.27)) (justify left bottom)))
  (property "Sheetfile" "buck_converter.kicad_sch" (at 207.01 83.1346 0) (effects (font (size 1.27 1.27)) (justify left top))))
 (sheet_instances
  (path ""
   (page "1")))
 (embedded_fonts no))
